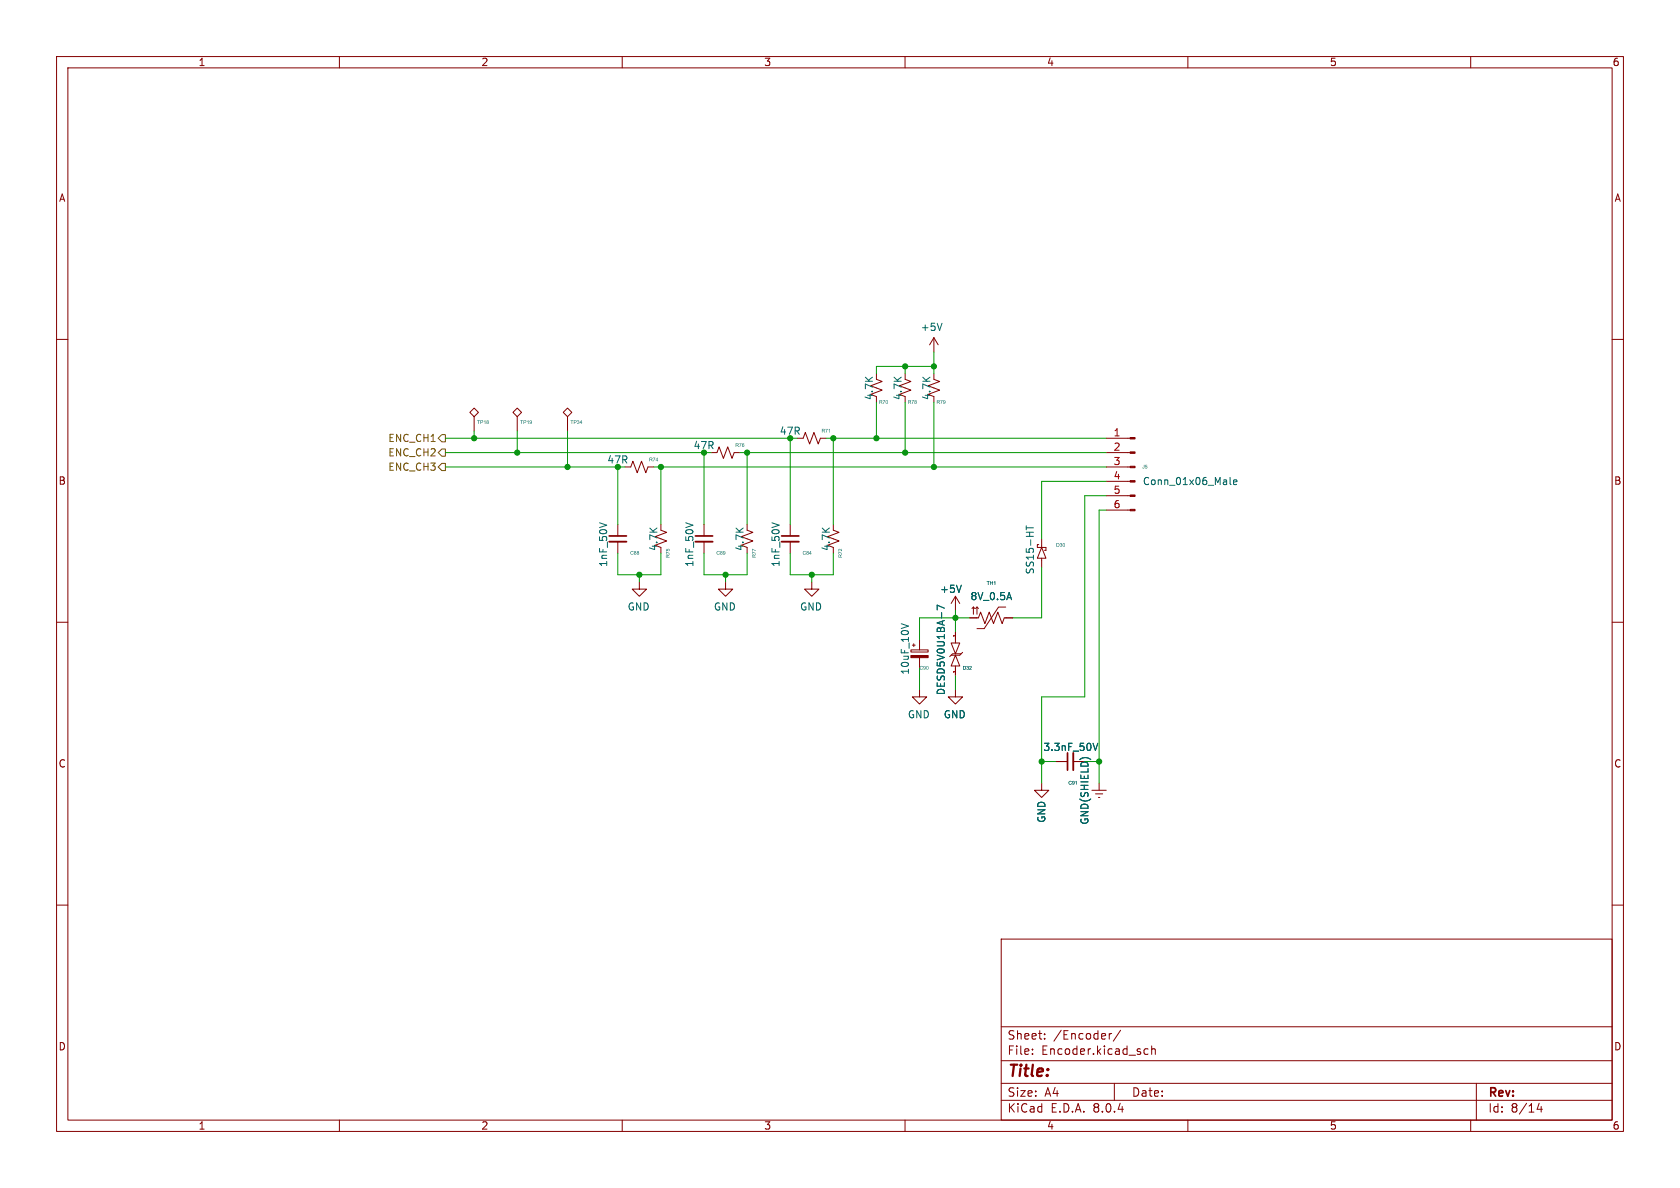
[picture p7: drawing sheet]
<svg xmlns="http://www.w3.org/2000/svg" width="297mm" height="210mm" viewBox="0 0 297 210" stroke-linecap="round" stroke-linejoin="round" font-family="sans-serif">
<g fill="none" stroke="#840000" stroke-width=".18">
<path d="M10 10h277v190h-277zM12 12h273v186h-273zM60 10v2M110 10v2M160 10v2M210 10v2M260 10v2M10 60h2M165.1 59.7v2.5M165.1 59.7l.8 1.3M165.1 59.7l-.8 1.3M285 60h2"/>
<path d="M83.1 72.9l.7-.8 .8 .8-.8 .8zM83.8 73.7v2.5M90.7 72.9l.7-.8 .8 .8-.8 .8zM91.4 73.7v2.5M99.6 72.9l.7-.8 .8 .8-.8 .8zM100.3 73.7v2.5M141 77.5h1l.4-1 .7 2 .8-2 .8 2 .3-1h1M154.9 66v1.1l1.1 .3-2.1 .8 2.1 .8-2.1 .7 1 .4M160 66v1.1l1 .3-2 .8 2 .8-2 .7 1 .4M165.1 66v1.1l1 .3-2 .8 2 .8-2 .7 1 .4M195.6 77.5h4.2M109.2 92.7v2"/>
<path d="M109.2 95.8v2M110.5 82.6h1l.4-1.1 .7 2.1 .8-2.1 .8 2.1 .4-1h1M116.8 92.7v1l1.1 .4-2.1 .8 2.1 .7-2.1 .8 1 .4M124.5 92.7v2M124.5 95.8v2M125.7 80h1l.4-1 .8 2 .8-2 .7 2 .4-1h1M132.1 92.7v1l1 .4-2 .8 2 .7-2 .8 1 .4M139.7 92.7v2M139.7 95.8v2M147.3 92.7v1l1 .4-2 .8 2 .7-2 .8 1 .4M183.6 96.3h-.2v.5h1.5v.5h-.2M184.1 96.8l.8 1.9h-1.5z"/>
<path d="M184.1 95.3v1.5M184.1 98.7v1.6M195.6 80h4.2M195.6 82.6h4.2M195.6 90.2h4.2M195.6 87.6h4.2M195.6 85.1h4.2M10 110h2M113 102.9v1.2h-1.2l1.2 1.3 1.3-1.3h-1.3M128.3 102.9v1.2h-1.3l1.3 1.3 1.2-1.3h-1.2M143.5 102.9v1.2h-1.3l1.3 1.3 1.3-1.3h-1.3M161 114.9h3.1v.4h-3.1z"/>
<path d="M161.3 114h.5M162.6 113v1.9M162.6 116.3v1.8M168.1 113.7h1.6l-.8 1.9zM168.9 115.8l.8 1.9h-1.6zM168.9 105.4v2.6M168.9 111.8v1.9M168.9 117.7v1.7M168.9 105.4l.8 1.3M168.9 105.4l-.8 1.3M169.9 115.6h-1.5l-.5 .5M170.2 115.3l-.5 .5h-1.6"/>
<path d="M171.4 109.2h1.6l.4-1 .7 2 .8-2 .7 2 .8-2 .8 2 .3-1h1.6M172.1 107.3l-.3 .3M172.1 107.3l.2 .3M172.1 107.3v1.3M172.7 107.3l-.2 .3M172.7 107.3l.3 .3M172.7 107.3v1.3M177.8 107.3h-1.3l-2.5 3.8h-1.3M285 110h2M162.6 121.9v1.3h-1.3l1.3 1.3 1.2-1.3h-1.2M168.9 121.9v1.3h-1.3l1.3 1.3 1.3-1.3h-1.3M184.1 138.4v1.3h1.3l-1.3 1.3-1.2-1.3h1.2"/>
<path d="M186.7 134.6h2M189.7 134.6h2.1M193 139.7h2.6M194.3 138.4v1.3M10 160h2M193.7 140.3h1.2M194.2 141h.2M285 160h2M177 166h108v32h-108zM60 198v2M110 198v2M160 198v2"/>
<path d="M177 194.5h108M177 191.5h108M177 187.5h108M177 181.5h108M182.5 186.3v.1M182.5 185.5v.1M184.7 183.6v.1M184.7 182.8v.1M196.1 182.7v1M196.5 182.7l-.3 .1-.1 .2M197 191.5v3M198.1 182.1l-1.3 2"/>
<path d="M202.3 186.3l.2 .1 .5-.1M203 185.5l-.5-.1-.2 .1M203.6 185.5l.2-.1 .4 .1v.9M203.6 184.9v1.5M210 198v2M260 198v2M261 191.5v6.5M272.1 195l-.4 1.1h1M272.5 195.6v1"/>
</g>
<path d="M168.6 112.4h.1M168.6 118.8h.1M168.6 118.7v.1" fill="none" stroke="#a90000" stroke-width=".18"/>
<path d="M166.5 57.1l-.4 1.3M106 92.4l1.3 .4M121.2 92.4l1.3 .4M136.5 92.4l1.2 .4M181.4 92.9v.8M181.4 93.3h1.3M217.5 84.4v1.1l.1 .2M218.1 85.2l.6-.1-.1-.2-.4-.1-.1 .2v.6h.5M159.3 110.3l1.3 .4M166.9 107.5l-1.2-.5v.8M169.9 103.4l-.4 1.3M193.2 131.4l.5 1.3 .4-1.3" fill="none" stroke="#006464" stroke-width=".18"/>
<path d="M107.7 95.8h3M122.9 95.8h3.1M138.2 95.8h3M189.7 133.1v3" fill="none" stroke="#840000" stroke-width=".33"/>
<path d="M107.7 94.7h3M122.9 94.7h3.1M138.2 94.7h3M188.7 133.1v3" fill="none" stroke="#840000" stroke-width=".3"/>
<g fill="#840000" stroke="#840000" stroke-width=".18">
<path d="M199.8 90h.9v.3h-.9z"/>
<path d="M199.8 87.5h.9v.3h-.9z"/>
<path d="M199.8 85h.9v.2h-.9z"/>
<path d="M199.8 82.4h.9v.3h-.9z"/>
<path d="M199.8 79.9h.9v.2h-.9z"/>
<path d="M199.8 77.3h.9v.3h-.9z"/>
<path d="M161 115.9h3.1v.4h-3.1z"/>
</g>
<path d="M77.5 77.5l.6-.7h.6v1.3h-.6zM78.1 79.4h.6v1.2h-.6l-.6-.6zM77.5 82.6l.6-.7h.6v1.3h-.6z" fill="none" stroke="#725600" stroke-width=".18"/>
<g fill="none" stroke="#009600" stroke-width=".18">
<path d="M78.7 77.5h61v15.2M83.8 76.2v1.3M91.4 76.2v3.8M100.3 76.2v6.4M146 77.5h49.6M147.3 77.5v15.2M154.9 71.1v6.4M160 64.8v1.2M160 71.1v8.9M165.1 64.8h-10.2v1.2M165.1 62.2v3.8M165.1 71.1v11.5"/>
<path d="M78.7 80h45.8v12.7M78.7 82.6h30.5v10.1M109.2 97.8v3.8h7.6v-3.8M115.6 82.6h80M116.8 82.6v10.1M124.5 97.8v3.8h7.6v-3.8M130.8 80h64.8M132.1 80v12.7M139.7 97.8v3.8h7.6v-3.8M195.6 87.6h-3.8v35.6h-7.7v15.2M195.6 90.2h-1.3v48.2M195.6 85.1h-11.5v10.2"/>
<path d="M113 101.6v1.3M128.3 101.6v1.3M143.5 101.6v1.3M162.6 118.1v3.8M168.9 108v3.8M168.9 119.4v2.5M171.4 109.2h-8.8v3.8M184.1 100.3v8.9h-5M184.1 134.6h2.6M191.8 134.6h2.5"/>
</g>
<g fill="#009600" stroke="#009600" stroke-width=".18">
<circle cx="160" cy="64.8" r=".46"/>
<circle cx="147.3" cy="77.5" r=".46"/>
<circle cx="154.9" cy="77.5" r=".46"/>
<circle cx="139.7" cy="77.5" r=".46"/>
<circle cx="160" cy="80" r=".46"/>
<circle cx="165.1" cy="64.8" r=".46"/>
<circle cx="143.5" cy="101.6" r=".46"/>
<circle cx="132.1" cy="80" r=".46"/>
<circle cx="124.5" cy="80" r=".46"/>
<circle cx="116.8" cy="82.6" r=".46"/>
<circle cx="109.2" cy="82.6" r=".46"/>
<circle cx="100.3" cy="82.6" r=".46"/>
<circle cx="91.4" cy="80" r=".46"/>
<circle cx="113" cy="101.6" r=".46"/>
<circle cx="128.3" cy="101.6" r=".46"/>
<circle cx="83.8" cy="77.5" r=".46"/>
<circle cx="165.1" cy="82.6" r=".46"/>
<circle cx="194.3" cy="134.6" r=".46"/>
<circle cx="168.9" cy="109.2" r=".46"/>
<circle cx="184.1" cy="134.6" r=".46"/>
</g>
<text font-size="2.8" fill="#840000" x="178" y="190.9">Title:</text>
<g font-size="2.1" fill="#840000">
<text x="178" y="184">Sheet:</text>
<text x="186.2" y="184">/Encoder/</text>
<text x="178" y="186.7">File:</text>
<text x="184.1" y="186.7">Encoder.kicad_sch</text>
<text x="178" y="196.9">KiCad</text>
<text x="178" y="194.1">Size:</text>
<text x="184.7" y="194.1">A4</text>
<text x="185.7" y="196.9">E.D.A.</text>
<text x="193.3" y="196.9">8.0.4</text>
<text x="200" y="194.1">Date:</text>
<text x="263" y="194.3">Rev:</text>
<text x="263" y="196.9">Id:</text>
<text x="267.1" y="196.9">8/14</text>
</g>
<g font-size="1.8" fill="#840000">
<text x="35" y="11.9">1</text>
<text x="85" y="11.9">2</text>
<text x="135" y="11.9">3</text>
<text x="185" y="11.9">4</text>
<text x="235" y="11.9">5</text>
<text x="285" y="11.9">6</text>
<text x="10.3" y="35.9">A</text>
<text x="285.3" y="35.9">A</text>
<text x="10.3" y="85.9">B</text>
<text x="285.3" y="85.9">B</text>
<text x="10.3" y="135.9">C</text>
<text x="285.3" y="135.9">C</text>
<text x="10.3" y="185.9">D</text>
<text x="285.3" y="185.9">D</text>
<text x="35" y="199.9">1</text>
<text x="85" y="199.9">2</text>
<text x="135" y="199.9">3</text>
<text x="185" y="199.9">4</text>
<text x="235" y="199.9">5</text>
<text x="285" y="199.9">6</text>
</g>
<g font-size="1.8" fill="#006464">
<text x="162.7" y="58.7">+5V</text>
<text x="154.5" y="70.8" transform="rotate(-90 154.5 70.8)">4.7K</text>
<text x="159.6" y="70.8" transform="rotate(-90 159.6 70.8)">4.7K</text>
<text x="164.7" y="70.8" transform="rotate(-90 164.7 70.8)">4.7K</text>
<text x="201.9" y="86">Conn_01x06_Male</text>
<text x="107.5" y="100.3" transform="rotate(-90 107.5 100.3)">1nF_50V</text>
<text x="116.4" y="97.5" transform="rotate(-90 116.4 97.5)">4.7K</text>
<text x="122.8" y="100.3" transform="rotate(-90 122.8 100.3)">1nF_50V</text>
<text x="131.7" y="97.5" transform="rotate(-90 131.7 97.5)">4.7K</text>
<text x="138" y="100.3" transform="rotate(-90 138 100.3)">1nF_50V</text>
<text x="146.9" y="97.5" transform="rotate(-90 146.9 97.5)">4.7K</text>
<text x="183" y="101.6" transform="rotate(-90 183 101.6)">SS15-HT</text>
<text x="166.1" y="105">+5V</text>
<text x="171.5" y="106.3">8V_0.5A</text>
<text x="110.9" y="108.1">GND</text>
<text x="126.1" y="108.1">GND</text>
<text x="141.3" y="108.1">GND</text>
<text x="160.9" y="119.4" transform="rotate(-90 160.9 119.4)">10uF_10V</text>
<text x="167.2" y="123" transform="rotate(-90 167.2 123)">DESD5V0U1BA-7</text>
<text x="160.4" y="127.2">GND</text>
<text x="166.7" y="127.2">GND</text>
<text x="184.4" y="132.9">3.3nF_50V</text>
<text x="185" y="145.5" transform="rotate(-90 185 145.5)">GND</text>
<text x="192.6" y="145.9" transform="rotate(-90 192.6 145.9)">GND(SHIELD)</text>
</g>
<g font-size="1.8" fill="#009600">
<text x="137.8" y="77.1">47R</text>
<text x="107.3" y="82.1">47R</text>
<text x="122.5" y="79.6">47R</text>
</g>
<g font-size="1.8" fill="#a90000">
<text x="196.8" y="77.2">1</text>
<text x="196.8" y="79.8">2</text>
<text x="196.8" y="82.3">3</text>
<text x="196.8" y="84.8">4</text>
<text x="196.8" y="87.4">5</text>
<text x="196.8" y="89.9">6</text>
</g>
<g font-size="1.8" fill="#725600">
<text x="68.5" y="83.4">ENC_CH3</text>
<text x="68.5" y="80.9">ENC_CH2</text>
<text x="68.5" y="78.3">ENC_CH1</text>
</g>
<g font-size=".9" fill="#006464">
<text x="155.4" y="71.6">R70</text>
<text x="160.5" y="71.6">R78</text>
<text x="165.6" y="71.6">R79</text>
<text x="84.3" y="75.2">TP18</text>
<text x="91.9" y="75.2">TP19</text>
<text x="100.8" y="75.2">TP34</text>
<text x="145.2" y="76.7">R71</text>
<text x="114.8" y="81.8">R74</text>
<text x="130" y="79.2">R76</text>
<text x="201.9" y="83.1">J5</text>
<text x="111.4" y="98.3">C88</text>
<text x="118.6" y="98.6" transform="rotate(-90 118.6 98.6)">R75</text>
<text x="126.6" y="98.3">C89</text>
<text x="133.9" y="98.6" transform="rotate(-90 133.9 98.6)">R77</text>
<text x="141.9" y="98.3">C84</text>
<text x="149.1" y="98.6" transform="rotate(-90 149.1 98.6)">R72</text>
<text x="186.7" y="96.9">D30</text>
<text x="174.4" y="103.6">TH1</text>
<text x="162.6" y="118.6">C90</text>
<text x="170.2" y="118.6">D32</text>
<text x="188.9" y="138.9">C91</text>
</g>
</svg>
